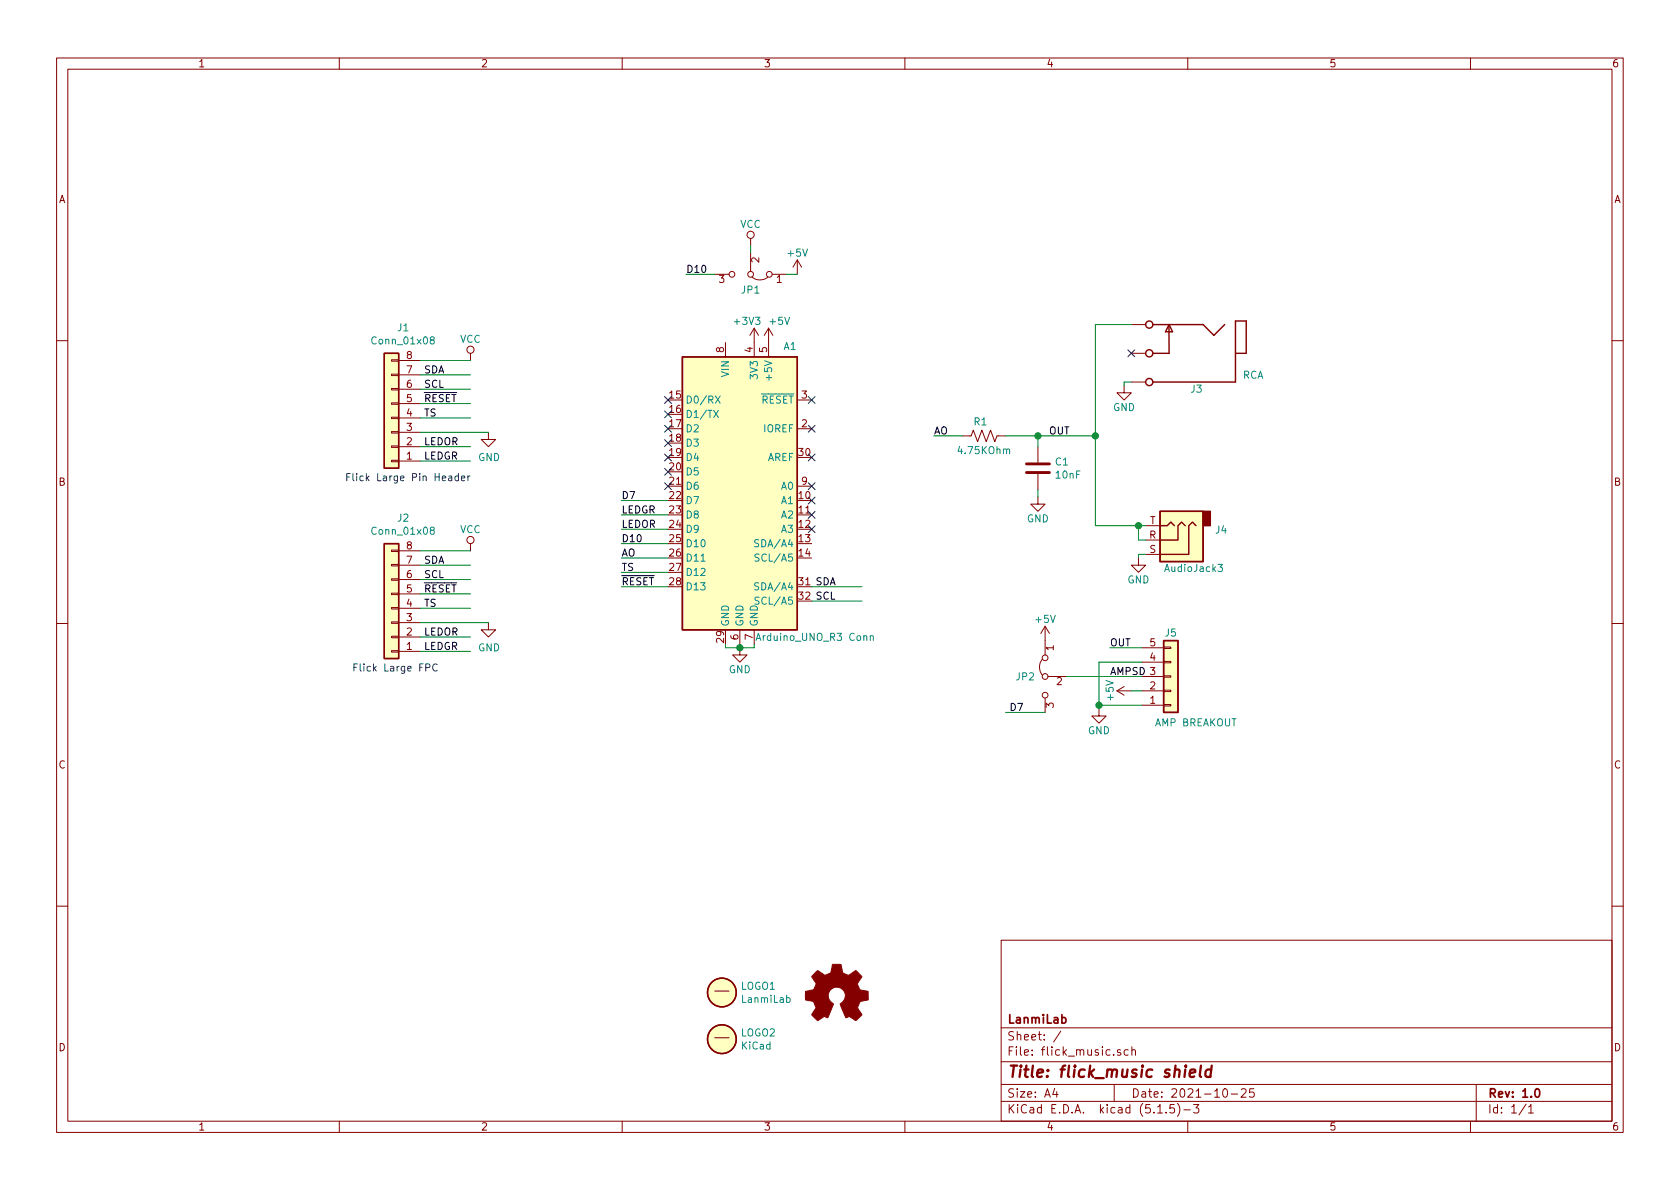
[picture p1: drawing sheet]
EESchema Schematic File Version 4
EELAYER 30 0
EELAYER END
$Descr A4 11693 8268
encoding utf-8
Sheet 1 1
Title "flick_music shield"
Date "2021-10-25"
Rev "1.0"
Comp "LanmiLab"
Comment1 ""
Comment2 ""
Comment3 ""
Comment4 ""
$EndDescr
$Comp
L MCU_Module:Arduino_UNO_R3 A1
U 1 1
P 5150 3375
F 0 "A1" H 5500 4350 50  0000 C CNN
F 1 "Arduino_UNO_R3 Conn" H 5675 2325 50  0000 C CNN
F 2 "Module:Arduino_UNO_R3" H 5150 3375 50  0001 C CIN
F 3 "https://www.arduino.cc/en/Main/arduinoBoardUno" H 5150 3375 50  0001 C CNN
F 4 "M20-9994045" H 5150 3375 50  0001 C CNN "Part Number"
	1    5150 3375
	1    0    0    -1  
$EndComp
$Comp
L Connector_Generic:Conn_01x08 J1
U 1 1
P 2725 2900
F 0 "J1" H 2643 2275 50  0000 C CNN
F 1 "Conn_01x08" H 2643 2366 50  0000 C CNN
F 2 "Connector_PinHeader_2.54mm:PinHeader_1x08_P2.54mm_Horizontal" H 2725 2900 50  0001 C CNN
F 3 "~" H 2725 2900 50  0001 C CNN
F 4 "68016-208HLF" H 2725 2900 50  0001 C CNN "Part Number"
	1    2725 2900
	-1   0    0    1   
$EndComp
Text Notes 2450 4675 0    50   ~ 0
Flick Large FPC
Text Notes 2400 3350 0    50   ~ 0
Flick Large Pin Header
Wire Wire Line
	2925 2600 3275 2600
Wire Wire Line
	2925 2700 3275 2700
Wire Wire Line
	2925 2800 3275 2800
Wire Wire Line
	2925 2900 3275 2900
Wire Wire Line
	2925 3100 3275 3100
Wire Wire Line
	2925 3200 3275 3200
$Comp
L power:VCC #PWR01
U 1 1
P 3275 2500
F 0 "#PWR01" H 3275 2350 50  0001 C CNN
F 1 "VCC" H 3275 2650 50  0000 C CNN
F 2 "" H 3275 2500 50  0001 C CNN
F 3 "" H 3275 2500 50  0001 C CNN
	1    3275 2500
	1    0    0    -1  
$EndComp
$Comp
L Jumper:Jumper_3_Bridged12 JP1
U 1 1
P 5225 1900
F 0 "JP1" H 5225 2012 50  0000 C CNN
F 1 "Jumper_3_Bridged12" H 5225 2102 50  0001 C CNN
F 2 "Jumper:SolderJumper-3_P1.3mm_Bridged12_RoundedPad1.0x1.5mm_NumberLabels" H 5225 1900 50  0001 C CNN
F 3 "~" H 5225 1900 50  0001 C CNN
	1    5225 1900
	-1   0    0    1   
$EndComp
Wire Wire Line
	5475 1900 5550 1900
$Comp
L power:VCC #PWR06
U 1 1
P 5225 1700
F 0 "#PWR06" H 5225 1550 50  0001 C CNN
F 1 "VCC" H 5225 1850 50  0000 C CNN
F 2 "" H 5225 1700 50  0001 C CNN
F 3 "" H 5225 1700 50  0001 C CNN
	1    5225 1700
	1    0    0    -1  
$EndComp
$Comp
L power:+5V #PWR09
U 1 1
P 5550 1900
F 0 "#PWR09" H 5550 1750 50  0001 C CNN
F 1 "+5V" H 5550 2050 50  0000 C CNN
F 2 "" H 5550 1900 50  0001 C CNN
F 3 "" H 5550 1900 50  0001 C CNN
	1    5550 1900
	1    0    0    -1  
$EndComp
$Comp
L power:+5V #PWR08
U 1 1
P 5350 2375
F 0 "#PWR08" H 5350 2225 50  0001 C CNN
F 1 "+5V" H 5425 2525 50  0000 C CNN
F 2 "" H 5350 2375 50  0001 C CNN
F 3 "" H 5350 2375 50  0001 C CNN
	1    5350 2375
	1    0    0    -1  
$EndComp
$Comp
L power:+3V3 #PWR07
U 1 1
P 5250 2375
F 0 "#PWR07" H 5250 2225 50  0001 C CNN
F 1 "+3V3" H 5200 2525 50  0000 C CNN
F 2 "" H 5250 2375 50  0001 C CNN
F 3 "" H 5250 2375 50  0001 C CNN
	1    5250 2375
	1    0    0    -1  
$EndComp
$Comp
L power:GND #PWR03
U 1 1
P 3400 3000
F 0 "#PWR03" H 3400 2750 50  0001 C CNN
F 1 "GND" H 3405 2827 50  0000 C CNN
F 2 "" H 3400 3000 50  0001 C CNN
F 3 "" H 3400 3000 50  0001 C CNN
	1    3400 3000
	1    0    0    -1  
$EndComp
Wire Wire Line
	5050 4475 5050 4500
Wire Wire Line
	5050 4500 5150 4500
Wire Wire Line
	5250 4500 5250 4475
Connection ~ 5150 4500
Wire Wire Line
	5150 4500 5250 4500
Wire Wire Line
	5150 4475 5150 4500
Wire Wire Line
	2925 3000 3400 3000
Text Label 2950 2600 0    50   ~ 0
SDA
Text Label 2950 2700 0    50   ~ 0
SCL
Text Label 2950 2800 0    50   ~ 0
~RESET
Text Label 2950 2900 0    50   ~ 0
TS
Text Label 2950 3100 0    50   ~ 0
LEDOR
Text Label 2950 3200 0    50   ~ 0
LEDGR
Wire Wire Line
	5650 4175 6000 4175
Wire Wire Line
	5650 4075 6000 4075
Text Label 5675 4075 0    50   ~ 0
SDA
Text Label 5675 4175 0    50   ~ 0
SCL
Wire Wire Line
	4650 3575 4325 3575
Text Label 4325 3575 0    50   ~ 0
LEDGR
Wire Wire Line
	4650 3675 4325 3675
Wire Wire Line
	4650 3975 4325 3975
Text Label 4325 3975 0    50   ~ 0
TS
Wire Wire Line
	4650 4075 4325 4075
Text Label 4325 4075 0    50   ~ 0
~RESET
$Comp
L Connector_Generic:Conn_01x08 J2
U 1 1
P 2725 4225
F 0 "J2" H 2643 3600 50  0000 C CNN
F 1 "Conn_01x08" H 2643 3691 50  0000 C CNN
F 2 "Connector_FFC-FPC:TE_0-1734839-8_1x08-1MP_P0.5mm_Horizontal" H 2725 4225 50  0001 C CNN
F 3 "~" H 2725 4225 50  0001 C CNN
F 4 "0-1734839-8" H 2725 4225 50  0001 C CNN "Part Number"
	1    2725 4225
	-1   0    0    1   
$EndComp
Wire Wire Line
	2925 3925 3275 3925
Wire Wire Line
	2925 4025 3275 4025
Wire Wire Line
	2925 4125 3275 4125
Wire Wire Line
	2925 4225 3275 4225
Wire Wire Line
	2925 4425 3275 4425
Wire Wire Line
	2925 4525 3275 4525
$Comp
L power:VCC #PWR02
U 1 1
P 3275 3825
F 0 "#PWR02" H 3275 3675 50  0001 C CNN
F 1 "VCC" H 3275 3975 50  0000 C CNN
F 2 "" H 3275 3825 50  0001 C CNN
F 3 "" H 3275 3825 50  0001 C CNN
	1    3275 3825
	1    0    0    -1  
$EndComp
$Comp
L power:GND #PWR04
U 1 1
P 3400 4325
F 0 "#PWR04" H 3400 4075 50  0001 C CNN
F 1 "GND" H 3405 4152 50  0000 C CNN
F 2 "" H 3400 4325 50  0001 C CNN
F 3 "" H 3400 4325 50  0001 C CNN
	1    3400 4325
	1    0    0    -1  
$EndComp
Wire Wire Line
	2925 4325 3400 4325
Text Label 2950 3925 0    50   ~ 0
SDA
Text Label 2950 4025 0    50   ~ 0
SCL
Text Label 2950 4125 0    50   ~ 0
~RESET
Text Label 2950 4225 0    50   ~ 0
TS
Text Label 2950 4425 0    50   ~ 0
LEDOR
Text Label 2950 4525 0    50   ~ 0
LEDGR
Wire Wire Line
	4650 3775 4325 3775
Wire Wire Line
	4775 1900 4975 1900
Text Label 4325 3775 0    50   ~ 0
D10
Text Label 4775 1900 0    50   ~ 0
D10
$Comp
L Symbols:PJRAN1X1U03X J3
U 1 1
P 8325 2450
F 0 "J3" H 8275 2175 50  0000 L BNN
F 1 "RCA" H 8000 2300 50  0000 R CNN
F 2 "Footprint:PJRAN1X1U01X" H 8325 2450 50  0001 L BNN
F 3 "" H 8325 2450 50  0001 L BNN
F 4 "http://datasheets.diptrace.com/con_rca_jack/pjran1x1u__x_series_cd.pdf" H 8325 2450 50  0001 L BNN "DATASHEET"
F 5 "Switchcraft" H 8325 2450 50  0001 L BNN "MANUFACTURER"
F 6 "PJRAN1X1U01X" H 8325 2450 50  0001 C CNN "Part Number"
	1    8325 2450
	-1   0    0    -1  
$EndComp
$Comp
L Connector:AudioJack3 J4
U 1 1
P 8175 3750
F 0 "J4" H 7895 3683 50  0000 R CNN
F 1 "AudioJack3" H 8250 3950 50  0000 R CNN
F 2 "Footprint:FC68131CLIFF" H 8175 3750 50  0001 C CNN
F 3 "~" H 8175 3750 50  0001 C CNN
F 4 "FC68131" H 8175 3750 50  0001 C CNN "Part Number"
	1    8175 3750
	-1   0    0    1   
$EndComp
$Comp
L Device:C C1
U 1 1
P 7225 3250
F 0 "C1" H 7340 3296 50  0000 L CNN
F 1 "10nF" H 7340 3205 50  0000 L CNN
F 2 "Capacitor_THT:C_Disc_D3.8mm_W2.6mm_P2.50mm" H 7263 3100 50  0001 C CNN
F 3 "~" H 7225 3250 50  0001 C CNN
F 4 "C315C103K1R5TA" H 7225 3250 50  0001 C CNN "Part Number"
	1    7225 3250
	1    0    0    -1  
$EndComp
$Comp
L Device:R_US R1
U 1 1
P 6850 3025
F 0 "R1" V 6750 3000 50  0000 C CNN
F 1 "4.75KOhm" V 6950 3025 50  0000 C CNN
F 2 "Resistor_THT:R_Axial_DIN0207_L6.3mm_D2.5mm_P10.16mm_Horizontal" V 6890 3015 50  0001 C CNN
F 3 "~" H 6850 3025 50  0001 C CNN
F 4 "MCMF0W4FF4751A50" V 6850 3025 50  0001 C CNN "Part Number"
	1    6850 3025
	0    1    1    0   
$EndComp
Wire Wire Line
	4650 3875 4325 3875
Text Label 4325 3875 0    50   ~ 0
AO
Wire Wire Line
	6700 3025 6500 3025
Text Label 6500 3025 0    50   ~ 0
AO
Wire Wire Line
	7000 3025 7225 3025
Wire Wire Line
	7225 3025 7225 3100
Wire Wire Line
	7225 3400 7225 3450
$Comp
L power:GND #PWR05
U 1 1
P 5150 4500
F 0 "#PWR05" H 5150 4250 50  0001 C CNN
F 1 "GND" H 5150 4350 50  0000 C CNN
F 2 "" H 5150 4500 50  0001 C CNN
F 3 "" H 5150 4500 50  0001 C CNN
	1    5150 4500
	1    0    0    -1  
$EndComp
$Comp
L power:GND #PWR010
U 1 1
P 7225 3450
F 0 "#PWR010" H 7225 3200 50  0001 C CNN
F 1 "GND" H 7225 3300 50  0000 C CNN
F 2 "" H 7225 3450 50  0001 C CNN
F 3 "" H 7225 3450 50  0001 C CNN
	1    7225 3450
	1    0    0    -1  
$EndComp
Text Label 7300 3025 0    50   ~ 0
OUT
NoConn ~ 7875 2450
$Comp
L power:GND #PWR013
U 1 1
P 7825 2675
F 0 "#PWR013" H 7825 2425 50  0001 C CNN
F 1 "GND" H 7825 2525 50  0000 C CNN
F 2 "" H 7825 2675 50  0001 C CNN
F 3 "" H 7825 2675 50  0001 C CNN
	1    7825 2675
	1    0    0    -1  
$EndComp
Wire Wire Line
	7875 2650 7825 2650
Wire Wire Line
	7825 2650 7825 2675
$Comp
L power:GND #PWR015
U 1 1
P 7925 3875
F 0 "#PWR015" H 7925 3625 50  0001 C CNN
F 1 "GND" H 7925 3725 50  0000 C CNN
F 2 "" H 7925 3875 50  0001 C CNN
F 3 "" H 7925 3875 50  0001 C CNN
	1    7925 3875
	1    0    0    -1  
$EndComp
Wire Wire Line
	7975 3850 7925 3850
Wire Wire Line
	7925 3850 7925 3875
Wire Wire Line
	7975 3750 7925 3750
Wire Wire Line
	7925 3750 7925 3650
Wire Wire Line
	7925 3650 7975 3650
Connection ~ 7925 3650
Wire Wire Line
	7225 3025 7625 3025
Wire Wire Line
	7625 3650 7925 3650
Connection ~ 7225 3025
Wire Wire Line
	7625 3025 7625 2250
Wire Wire Line
	7625 2250 7875 2250
Connection ~ 7625 3025
Wire Wire Line
	7625 3025 7625 3650
$Comp
L Connector_Generic:Conn_01x05 J5
U 1 1
P 8150 4700
F 0 "J5" H 8150 4400 50  0000 C CNN
F 1 "AMP BREAKOUT" H 8325 5025 50  0000 C CNN
F 2 "Connector_PinSocket_2.54mm:PinSocket_1x05_P2.54mm_Vertical" H 8150 4700 50  0001 C CNN
F 3 "https://www.adafruit.com/product/2130" H 8150 4700 50  0001 C CNN
F 4 "PAM8302A Adafruit" H 8150 4700 50  0001 C CNN "Part Number"
	1    8150 4700
	1    0    0    1   
$EndComp
$Comp
L power:GND #PWR012
U 1 1
P 7650 4925
F 0 "#PWR012" H 7650 4675 50  0001 C CNN
F 1 "GND" H 7650 4775 50  0000 C CNN
F 2 "" H 7650 4925 50  0001 C CNN
F 3 "" H 7650 4925 50  0001 C CNN
	1    7650 4925
	1    0    0    -1  
$EndComp
$Comp
L power:+5V #PWR014
U 1 1
P 7875 4800
F 0 "#PWR014" H 7875 4650 50  0001 C CNN
F 1 "+5V" H 7875 4950 50  0000 C CNN
F 2 "" H 7875 4800 50  0001 C CNN
F 3 "" H 7875 4800 50  0001 C CNN
	1    7875 4800
	0    -1   -1   0   
$EndComp
Wire Wire Line
	7950 4800 7875 4800
Text Label 7725 4700 0    50   ~ 0
AMPSD
Wire Wire Line
	7950 4500 7725 4500
Text Label 7725 4500 0    50   ~ 0
OUT
Wire Wire Line
	7650 4600 7650 4900
Wire Wire Line
	7650 4600 7950 4600
Wire Wire Line
	7650 4900 7950 4900
Connection ~ 7650 4900
Wire Wire Line
	7650 4900 7650 4925
$Comp
L Jumper:Jumper_3_Bridged12 JP2
U 1 1
P 7275 4700
F 0 "JP2" V 7275 4767 50  0000 L CNN
F 1 "Jumper_3_Bridged12" H 7275 4902 50  0001 C CNN
F 2 "Jumper:SolderJumper-3_P1.3mm_Bridged12_RoundedPad1.0x1.5mm_NumberLabels" H 7275 4700 50  0001 C CNN
F 3 "~" H 7275 4700 50  0001 C CNN
	1    7275 4700
	0    -1   1    0   
$EndComp
$Comp
L power:+5V #PWR011
U 1 1
P 7275 4450
F 0 "#PWR011" H 7275 4300 50  0001 C CNN
F 1 "+5V" H 7275 4600 50  0000 C CNN
F 2 "" H 7275 4450 50  0001 C CNN
F 3 "" H 7275 4450 50  0001 C CNN
	1    7275 4450
	1    0    0    -1  
$EndComp
Wire Wire Line
	7425 4700 7950 4700
Wire Wire Line
	7275 4950 7000 4950
Text Label 7025 4950 0    50   ~ 0
D7
Wire Wire Line
	4650 3475 4325 3475
Text Label 4325 3475 0    50   ~ 0
D7
NoConn ~ 5650 2775
NoConn ~ 5650 2975
NoConn ~ 5650 3175
NoConn ~ 5650 3375
NoConn ~ 5650 3475
NoConn ~ 5650 3575
NoConn ~ 5650 3675
NoConn ~ 4650 3375
NoConn ~ 4650 3275
NoConn ~ 4650 3175
NoConn ~ 4650 3075
NoConn ~ 4650 2975
NoConn ~ 4650 2875
NoConn ~ 4650 2775
Wire Wire Line
	2925 2500 3275 2500
Wire Wire Line
	2925 3825 3275 3825
Wire Wire Line
	5225 1700 5225 1750
Text Label 4325 3675 0    50   ~ 0
LEDOR
$Comp
L Graphic:Logo_Open_Hardware_Small LOGO3
U 1 1
P 5825 6925
F 0 "LOGO3" H 5825 7200 50  0001 C CNN
F 1 "Logo_Open_Hardware_Small" H 5825 6700 50  0001 C CNN
F 2 "Symbol:OSHW-Logo2_7.3x6mm_SilkScreen" H 5825 6925 50  0001 C CNN
F 3 "~" H 5825 6925 50  0001 C CNN
	1    5825 6925
	1    0    0    -1  
$EndComp
$Comp
L Symbols:Logo LOGO1
U 1 1
P 5025 6900
F 0 "LOGO1" H 5155 6946 50  0000 L CNN
F 1 "LanmiLab" H 5155 6855 50  0000 L CNN
F 2 "Footprint:LanmiLab" H 5025 6900 50  0001 C CNN
F 3 "" H 5025 6900 50  0001 C CNN
	1    5025 6900
	1    0    0    -1  
$EndComp
$Comp
L Symbols:Logo LOGO2
U 1 1
P 5025 7225
F 0 "LOGO2" H 5155 7271 50  0000 L CNN
F 1 "KiCad" H 5155 7180 50  0000 L CNN
F 2 "Footprint:Logo_KiCad" H 5025 7225 50  0001 C CNN
F 3 "" H 5025 7225 50  0001 C CNN
	1    5025 7225
	1    0    0    -1  
$EndComp
$EndSCHEMATC
